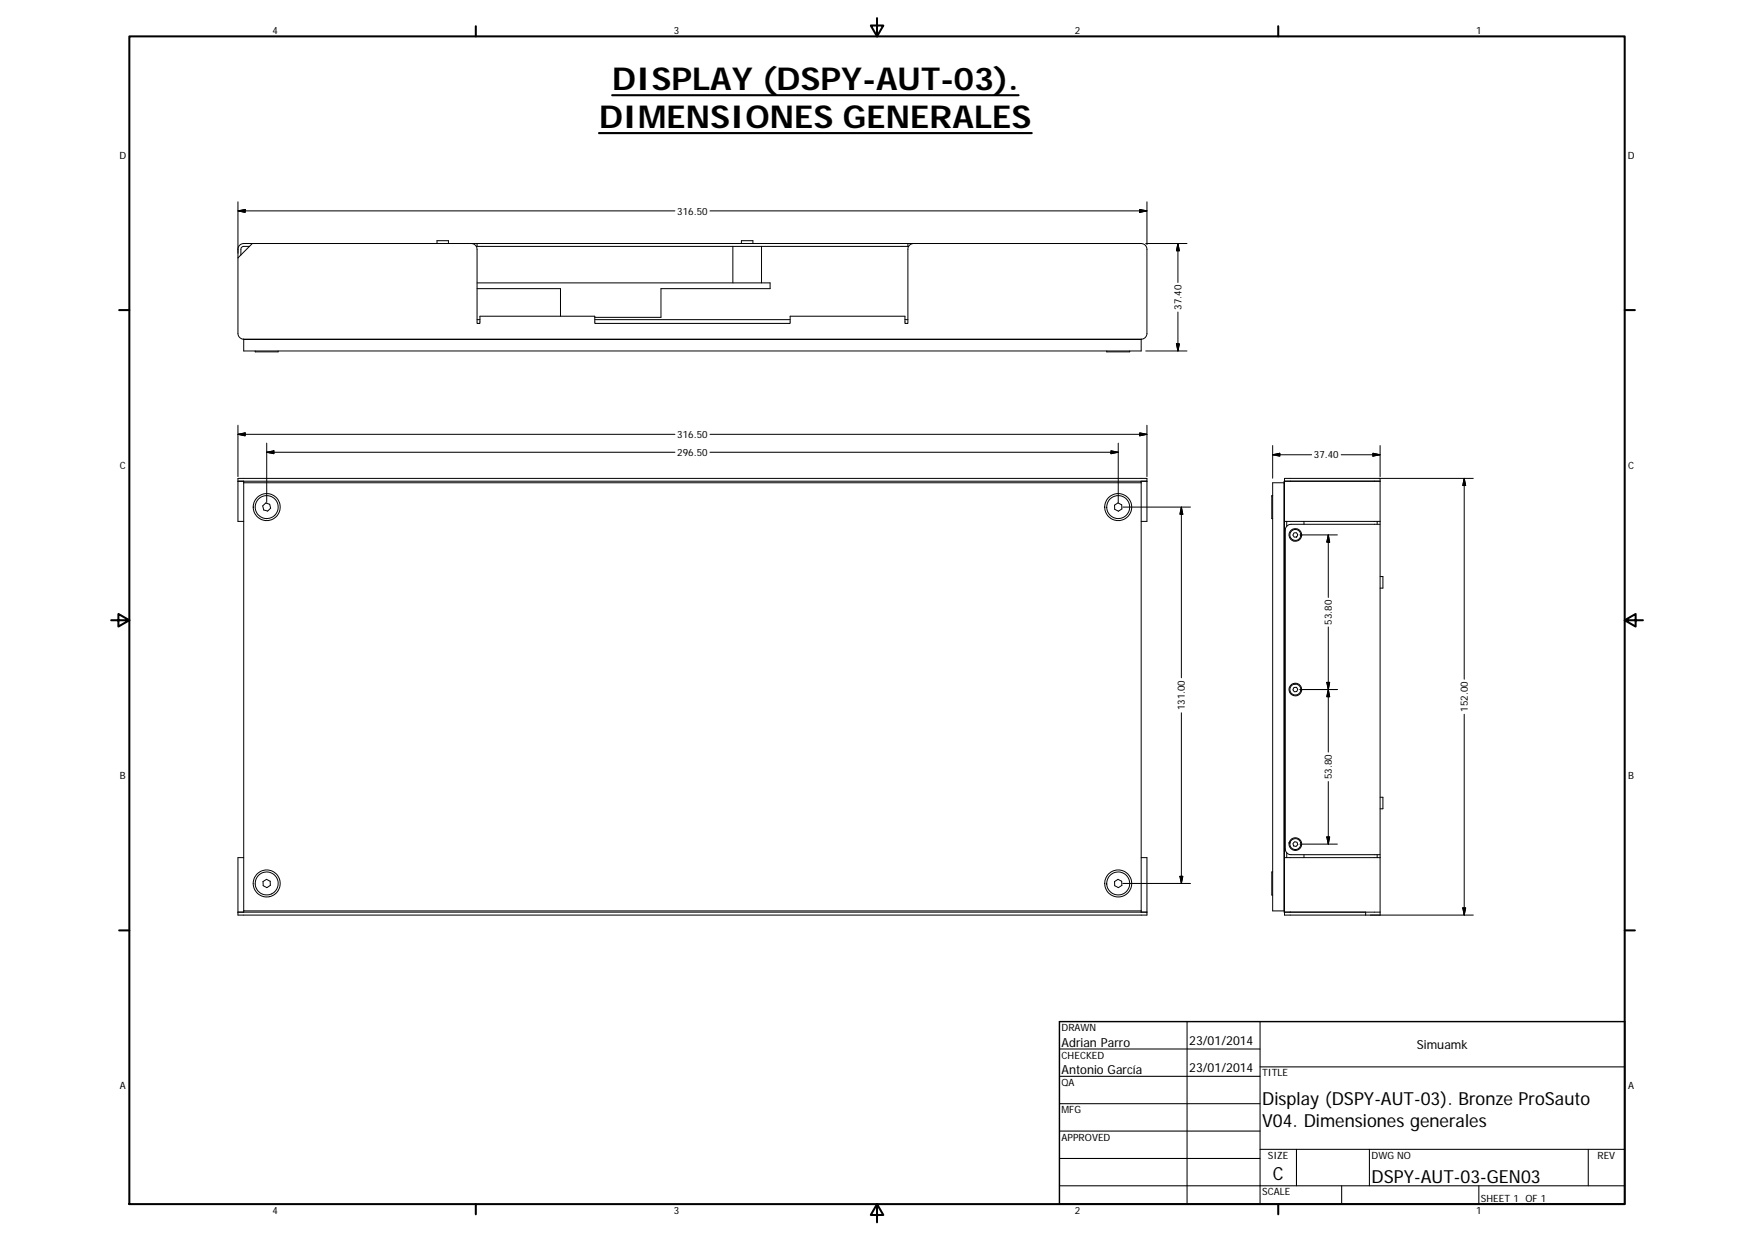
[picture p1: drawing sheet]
<svg xmlns="http://www.w3.org/2000/svg" width="594mm" height="420mm" viewBox="0 0 594 420" stroke-linecap="round" stroke-linejoin="round" font-family="sans-serif">
<g fill="none" stroke="#000" stroke-width=".34">
<path d="M80.6 71.4l2.4-.5v1zM80.6 71.4h148M80.6 68.3v44.6a1.94 1.94 0 0 0 1.9 1.9M240.5 71.4h148M386 70.9l2.5 .5-2.5 .5zM388.5 68.3v14.5M84.5 83.4h-2.2l-.5 .4-.2 2.5M85.5 82.4l-4.9 4.9M148 82.4v-.9h3.9v.9M159.6 82.4a1.97 1.97 0 0 1 2 2v25.1h1v-2.4h38.9v2.4h66.1v-2.4h38.9v2.4h1v-25.1a1.93 1.93 0 0 1 1.9-2M161.6 82.4h-79.1a2.01 2.01 0 0 0-1.9 2M161.6 83.4h145.9"/>
<path d="M161.6 82.4h145.9M161.6 82.4v1h-.3M161.6 97.7h28.2v9.4M161.6 95.8h99.2v1.9h-36.9v9.7h-22.4M248.2 83.4v12.4M251.1 82.4v-.9h3.9v.9M257.9 83.4v12.4M307.5 83.4h.3M307.5 82.4v1M307.5 82.4h79a1.97 1.97 0 0 1 2 2v28.5a1.9 1.9 0 0 1-2 1.9M388.1 82.4h13.9M399 82.4v13.2"/>
<path d="M399 82.4l.5 2.5h-1zM82.5 114.8v.1M82.5 114.8h304M86.4 118.8v.3h7.8v-.3M161.6 108.2h1M201.5 108.2h66.1M306.5 108.2h1M374.9 118.8v.3h7.7v-.3M386.5 114.8l-304 .1v3.9h304v-3.9M388.1 118.8h13.9M398.5 116.4h1l-.5 2.4zM399 105.6v13.2"/>
<path d="M80.6 147l2.4-.4v1zM80.6 147h148M80.6 144v17.4M90.3 150v20.1M90.3 153.1l2.5-.5v1zM90.3 153.1h138.3M240.5 147h148M240.5 153.1h138.2M376.3 152.6l2.4 .5-2.4 .5zM378.7 150v20.1M386 146.6l2.5 .4-2.5 .6zM388.5 144v17.4"/>
<path d="M431.1 154l2.4-.5v.9zM431.1 154h13.1M431.1 150.9v11M454.3 154h13.1M465 153.5l2.4 .5-2.4 .4zM467.4 150.9v10.5M80.6 162.9h1.9M82.5 176.5h-1.9v-14.5h307.9v14.5h-2M82.5 162.9v.5M82.5 162.9h304v.5M82.5 163.4v145h304M82.5 163.4h304"/>
<path d="M89 171.3l1-1 1.3 .4 .4 1.4-1 .9-1.4-.3zM377.5 171l1.2-.7 1.2 .6 .1 1.4-1.2 .8-1.3-.7zM380.3 171.7h22.9M386.5 162.9h2M386.5 163.4v145.4M400.1 171.7v57.8M400.1 171.7l.5 2.4h-1zM431.1 163.4h3.8v145h-3.8zM431.1 167.8h-.3v7.8h.3M434.9 162.9l.2 145.9zM435.1 162h32.3v14.5h-32.3zM435.1 162.9h32.3"/>
<path d="M435.8 176.5v1.7M441.7 176.5v1M466.4 176.5v1M467 162h32M467.4 176.5v113.9M467.4 177.5h-30.1a1.94 1.94 0 0 0-2 2v107.9a1.94 1.94 0 0 0 2 2h30.1M495.9 162v68M495.9 162l.5 2.4h-1zM438.3 180.4l.8-.1 .5 .8-.4 .7-.8 .1-.5-.7zM440.3 181.1h12.7M440.9 181.2v.2M440.9 181.4h-.3"/>
<path d="M440.9 181.2a2.14 2.14 0 0 0-3-2.1 2.14 2.14 0 0 0-.6 3.6 2.14 2.14 0 0 0 3.5-1l.1-.3M440.9 181.2h-.3M449.9 181.1v21.2M449.9 181.1l.5 2.5h-1zM467.4 195.2h1v3.9h-1M449.9 212.3v42.3M438.3 232.7h.8l.5 .7-.4 .7-.8 .1-.5-.7zM440.3 233.4h12.7M440.9 233.5a2.15 2.15 0 0 0-3.3-1.7 2.15 2.15 0 0 0 0 3.6 2.15 2.15 0 0 0 3.3-1.7M440.9 233.7h-.3M440.9 233.5v.2M440.9 233.5h-.3"/>
<path d="M449.4 231h1l-.5 2.4zM449.9 233.4l.5 2.5h-1zM400.1 241.3v57.8M495.9 241.8v68M449.9 264.6v21.2M467.4 269.9h1v3.9h-1M82.5 290.4h-1.9v19.4h307.9v-19.4h-2M89.1 298.5l1.2-.8 1.2 .7 .1 1.4-1.2 .7-1.3-.6zM377.5 298.5l1.2-.8 1.2 .7 .1 1.4-1.2 .7-1.3-.6zM380.3 299.1h22.9M399.6 296.7h1l-.5 2.4zM431.1 295.2h-.3v7.8h.3"/>
<path d="M435.8 288.7v1.7M436.6 285.5h.3M436.6 285.3v.2M436.6 285.3a2.15 2.15 0 0 1 3.5-1.4 2.15 2.15 0 0 1-.5 3.7 2.15 2.15 0 0 1-3-2.1M436.6 285.3h.4M438.5 285l.8 .2 .3 .7-.6 .7-.8-.2-.3-.8zM440.3 285.8h12.7M441.7 289.4v1M449.4 283.4h1l-.5 2.4zM466.4 289.4v1M467.4 290.4v19.4M467.4 290.4h-32.3v18.4"/>
<path d="M80.6 308.8h1.9M82.5 308.8h304M82.5 308.4v.4M386.5 308.8h2M435.1 308.8h1.9M437 308.8h-1.9v1h63.9M437 308.8h30.4M462.5 308.8v1M495.4 307.4h1l-.5 2.4z"/>
<circle cx="90.3" cy="171.7" r="3.9"/>
<circle cx="90.3" cy="171.7" r="4.6"/>
<circle cx="378.7" cy="171.7" r="3.9"/>
<circle cx="378.7" cy="171.7" r="4.6"/>
<circle cx="438.7" cy="181.1" r="1.84"/>
<circle cx="438.7" cy="233.5" r="1.85"/>
<circle cx="90.3" cy="299.1" r="3.9"/>
<circle cx="90.3" cy="299.1" r="4.6"/>
<circle cx="378.7" cy="299.1" r="3.9"/>
<circle cx="378.8" cy="299.1" r="4.6"/>
<circle cx="438.7" cy="285.8" r="1.85"/>
</g>
<g fill="none" stroke="#000" stroke-width=".69">
<path d="M43.8 12.3h506.5v395.4h-506.5zM161.2 8.9v3.4M297 6.1v6.2l-2.1-3.7h4.3l-2.2 3.7M432.9 8.9v3.4M40.4 105h3.4M550.3 105h3.4M37.6 210h6.2l-3.7-2.1v4.2l3.7-2.1M550.3 210l3.7 2.1v-4.2l-3.7 2.1h6.2M40.4 315h3.4M550.3 315h3.4M161.2 407.7v3.4M297 407.7l2.2 3.7h-4.3l2.1-3.7v6.1"/>
<path d="M432.9 407.7v3.4"/>
</g>
<g fill="none" stroke="#000" stroke-width=".36">
<path d="M358.8 355.2h68M402.1 345.9v61.8M426.8 345.9v61.8M358.8 364.4h68M358.8 373.7h68M426.8 361.2h123.5M358.8 382.9h68M358.8 392.2h68M426.8 389.1h123.5M439.1 389.1v12.4M463.8 389.1v12.4M537.9 389.1v12.4"/>
<path d="M358.8 401.5h191.5M454.4 401.5v6.2M500.9 401.5v6.2"/>
</g>
<path d="M358.8 345.9h191.5v61.8h-191.5z" fill="none" stroke="#000" stroke-width=".48"/>
<path d="M207.3 32.2h137.7M202.9 45.1h146.6" fill="none" stroke="#000" stroke-width=".71"/>
<g fill="#000" stroke="#000" stroke-width=".34">
<path d="M80.6 71.4l2.4-.5v1zM386 70.9l2.5 .5-2.5 .5zM399 82.4l.5 2.5h-1zM398.5 116.4h1l-.5 2.4zM80.6 147l2.4-.4v1zM90.3 153.1l2.5-.5v1zM376.3 152.6l2.4 .5-2.4 .5zM386 146.6l2.5 .4-2.5 .6zM431.1 154l2.4-.5v.9zM465 153.5l2.4 .5-2.4 .4zM400.1 171.7l.5 2.4h-1zM495.9 162l.5 2.4h-1z"/>
<path d="M449.9 181.1l.5 2.5h-1zM449.4 231h1l-.5 2.4zM449.9 233.4l.5 2.5h-1zM399.6 296.7h1l-.5 2.4zM449.4 283.4h1l-.5 2.4zM495.4 307.4h1l-.5 2.4z"/>
</g>
<g font-size="10.7">
<text x="207.3" y="30.5">DISPLAY (DSPY-AUT-03).</text>
<text x="202.9" y="43.3">DIMENSIONES GENERALES</text>
</g>
<g font-size="6.1">
<text x="427.5" y="374.2">Display (DSPY-AUT-03). Bronze ProSauto</text>
<text x="427.5" y="381.6">V04. Dimensiones generales</text>
<text x="431.1" y="399.4">C</text>
<text x="464.5" y="400.6">DSPY-AUT-03-GEN03</text>
</g>
<g font-size="4.2">
<text x="402.8" y="353.7">23/01/2014</text>
<text x="359.5" y="354.3">Adrian Parro</text>
<text x="479.9" y="355.1">Simuamk</text>
<text x="359.5" y="363.6">Antonio García</text>
<text x="402.8" y="363">23/01/2014</text>
</g>
<g font-size="3.4">
<text x="92.3" y="11.3">4</text>
<text x="228.2" y="11.3">3</text>
<text x="364.1" y="11.3">2</text>
<text x="499.9" y="11.3">1</text>
<text x="40.4" y="53.7">D</text>
<text x="551.4" y="53.7">D</text>
<text x="229.4" y="72.6">316.50</text>
<text x="400.2" y="104.9" transform="rotate(-90 400.2 104.9)">37.40</text>
<text x="229.4" y="148.3">316.50</text>
<text x="229.4" y="154.4">296.50</text>
<text x="445" y="155.2">37.40</text>
<text x="40.6" y="158.7">C</text>
<text x="551.5" y="158.7">C</text>
<text x="451.1" y="211.5" transform="rotate(-90 451.1 211.5)">53.80</text>
<text x="401.4" y="240.5" transform="rotate(-90 401.4 240.5)">131.00</text>
<text x="497.2" y="241" transform="rotate(-90 497.2 241)">152.00</text>
<text x="40.6" y="263.7">B</text>
<text x="451.1" y="263.8" transform="rotate(-90 451.1 263.8)">53.80</text>
<text x="551.5" y="263.7">B</text>
<text x="359.5" y="349.1">DRAWN</text>
<text x="359.5" y="358.4">CHECKED</text>
<text x="427.5" y="364.4">TITLE</text>
<text x="40.6" y="368.7">A</text>
<text x="359.5" y="367.7">QA</text>
<text x="551.5" y="368.7">A</text>
<text x="359.5" y="376.9">MFG</text>
<text x="359.5" y="386.2">APPROVED</text>
<text x="429.4" y="392.4">SIZE</text>
<text x="464.5" y="392.4">DWG NO</text>
<text x="541.1" y="392.3">REV</text>
<text x="427.5" y="404.7">SCALE</text>
<text x="501.6" y="406.8">SHEET 1 OF 1</text>
<text x="92.3" y="411.1">4</text>
<text x="228.2" y="411.1">3</text>
<text x="364.1" y="411.1">2</text>
<text x="499.9" y="411.1">1</text>
</g>
</svg>
